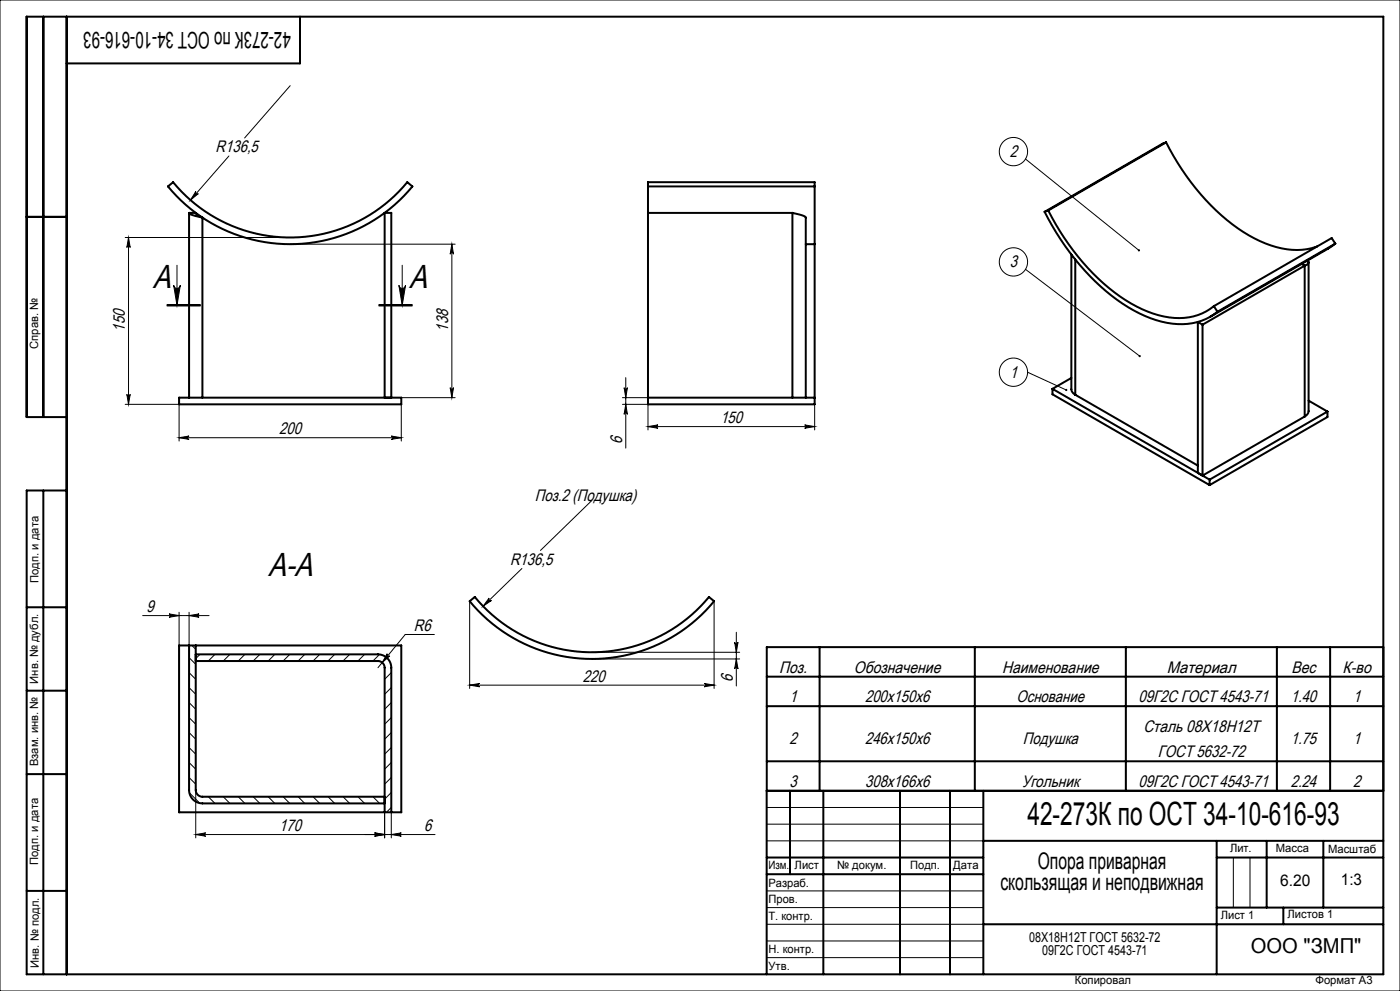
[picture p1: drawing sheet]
<svg xmlns="http://www.w3.org/2000/svg" width="420mm" height="297mm" viewBox="0 0 420 297" stroke-linecap="round" stroke-linejoin="round" font-family="sans-serif">
<g fill="none" stroke="#000" stroke-width=".3">
<path d="M0 0h420v297h-420zM87.1 25.7l-13.7 15.6M58.7 57.4a.5 .5 0 0 0 .1 .7 .5 .5 0 0 0 .7-.1l-2.4 2zM68.7 46.7l-11.6 13.3M307.6 47.7l34.1 27.3M37.6 71.2h49.5M38.6 71.2l.5 3a.5 .5 0 0 0-.5-.5 .5 .5 0 0 0-.5 .5zM38.6 71.2v50M53.1 79.5v12M87.1 73.2h49.5M120.7 79.5v12M135.6 73.2l.5 3a.5 .5 0 0 0-.5-.5 .5 .5 0 0 0-.5 .5z"/>
<path d="M135.6 73.2v46M50.1 91.7h10zM50.1 91.5h10M50.1 91.3h10M52.1 85.5a1 1 0 0 0 1 .9 1 1 0 0 0 1-.9l-1 6zM113.7 91.5h10M113.7 91.3h10M113.7 91.7h10M119.7 85.5a1 1 0 0 0 1 .9 1 1 0 0 0 1-.9l-1 6zM307.6 80.7l34.3 26M38.1 118.2a.5 .5 0 0 0 .5 .5 .5 .5 0 0 0 .5-.5l-.5 3zM120.4 119.2h16.2"/>
<path d="M135.1 116.2a.5 .5 0 0 0 .5 .5 .5 .5 0 0 0 .5-.5l-.5 3zM186.7 119.2h7.7M187.2 116.2a.5 .5 0 0 0 .5 .5 .5 .5 0 0 0 .5-.5l-.5 3zM187.7 113.2v21.1M308.3 111.6l11.6 5.3M37.6 121.2h16.1v11M53.7 131.2l3-.5a.5 .5 0 0 0-.5 .5 .5 .5 0 0 0 .5 .5zM53.7 131.2h66.7M117.4 130.7l3 .5-3 .5a.5 .5 0 0 0 .5-.5 .5 .5 0 0 0-.5-.5zM120.4 121.2v11M186.7 121.2h7.7v7.6M187.7 121.2l.5 3a.5 .5 0 0 0-.5-.5 .5 .5 0 0 0-.5 .5z"/>
<path d="M194.4 127.8l3-.5a.5 .5 0 0 0-.5 .5 .5 .5 0 0 0 .5 .5zM194.4 127.8h50M241.4 127.3l3 .5-3 .5a.5 .5 0 0 0 .5-.5 .5 .5 0 0 0-.5-.5zM244.4 121.2v7.6M177.6 150l-15.5 15M146.7 179.2a.5 .5 0 0 0 0 .7 .5 .5 0 0 0 .7 .1l-2.5 1.7zM156.6 170.4l-11.7 11.3M42.8 184.5h19.9M50.7 184l3 .5-3 .5a.5 .5 0 0 0 .5-.5 .5 .5 0 0 0-.5-.5zM53.7 183.5v9.9M56.7 197.1l2 2M56.7 183.5v9.9"/>
<path d="M56.7 184.5l3-.5a.5 .5 0 0 0-.5 .5 .5 .5 0 0 0 .5 .5zM57.6 193.4l1.1 1.2M60 196.1l-1.3 1.3M64.5 196.1l-2 2M69 196.1l-2 2M73.5 196.1l-2 2M78 196.1l-2 2M82.4 196.1l-2 2M86.9 196.1l-2 2M91.4 196.1l-2 2M95.9 196.1l-2 2M100.4 196.1l-2 2"/>
<path d="M104.9 196.1l-2 2M109.4 196.1l-2 2M113.4 198.1l1.2 .4 .6 .8M113.9 196.1l-2 2M116.2 195.9a.5 .5 0 0 0 .1 .7 .5 .5 0 0 0 .6 0l-2.2 2zM130.3 190.2h-8.7l-8.2 9.9M140.9 180.2v26.1M177.6 195.5h44.3M177.6 197.5h44.3M214.2 180.2v26.1M220.4 192.5a.5 .5 0 0 0 .5 .5 .5 .5 0 0 0 .5-.5l-.5 3zM220.9 197.5l.5 3a.5 .5 0 0 0-.5-.5 .5 .5 0 0 0-.5 .5z"/>
<path d="M220.9 189.5v16.1M56.7 219.5l2 2M56.7 215.1l2 2M56.7 210.6l2 2M56.7 206.1l2 2M56.7 201.6l2 2M117.4 201.6l-2 2M117.4 206.1l-2 2M117.4 210.6l-2 2M117.4 215.1l-2 2M117.4 219.5l-2 2M140.9 205.3l3-.5a.5 .5 0 0 0-.5 .5 .5 .5 0 0 0 .5 .5z"/>
<path d="M140.9 205.3h73.3M211.2 204.8l3 .5-3 .5a.5 .5 0 0 0 .5-.5 .5 .5 0 0 0-.5-.5zM56.7 233l2 2M56.7 228.5l2 2M56.7 224l2 2M56.8 237.6l3.1 3.1M58.7 236.8v14.3M62.5 238.8l2 2M67 238.8l2 2M71.5 238.8l2 2M76 238.8l2 2M80.4 238.8l2 2"/>
<path d="M84.9 238.8l2 2M89.4 238.8l2 2M93.9 238.8l2 2M98.4 238.8l2 2M102.9 238.8l2 2M107.4 238.8l2 2M111.9 238.8l2 2M117.4 224l-2 2M117.4 228.5l-2 2M117.4 233l-2 2M117.4 237.5l-2 2M58.7 250.1h71.8"/>
<path d="M58.7 250.1l3-.5a.5 .5 0 0 0-.5 .5 .5 .5 0 0 0 .5 .5zM112.4 249.6l3 .5-3 .5a.5 .5 0 0 0 .5-.5 .5 .5 0 0 0-.5-.5zM115.4 243.4v7.7M117.4 242l-1.5 1.4M117.4 250.1l3-.5a.5 .5 0 0 0-.5 .5 .5 .5 0 0 0 .5 .5zM117.4 243.4v7.7M230 242h65M230 247h65M230 252h65M370 257v15M375 257v15M230 267h65"/>
<path d="M230 272h65M230 277h65M230 282h65M230 287h65"/>
<circle cx="304" cy="45.4" r="4.2"/>
<circle cx="304" cy="78.5" r="4.2"/>
<circle cx="304" cy="111.6" r="4.2"/>
</g>
<g fill="none" stroke="#000" stroke-width=".6">
<path d="M13 5v120M20 5v287M90 5v14h-70M50.4 55.9l1.5-1.3a45.5 45.5 0 0 0 70.3 0l1.5 1.3a47.5 47.5 0 0 1-73.3 0zM194.4 55.9v7.9M194.4 55.9v-1.3h50v1.3M194.4 55.9h50M244.4 55.9v17.3M349.8 42.7a68.2 68.2 0 0 0 24.9 27.8 25.7 25.7 0 0 0 18.7 3.9l1.7-.5M349.8 42.7l-1.1 .4-35.3 20.4M349.8 42.7l-35.3 20.4M8 65h12"/>
<path d="M56.7 63.8a5.3 5.3 0 0 0 3.3 1.2l.7 .2M56.7 63.8h2a2.9 2.9 0 0 0 2 1.4M56.7 63.8v55.4M60.7 65.2v54M194.4 63.8h43.3M194.4 63.8v57.4h50v-48M237.7 63.8l.7 .2a5.5 5.5 0 0 1 3.3 1.2v54M237.7 63.8v55.4M241.7 73.2h2.7M313.4 63.5a70 70 0 0 0 26.8 29.6 26.1 26.1 0 0 0 18.9 3.5 16 16 0 0 0 6.1-3.2M314.5 63.1a68.2 68.2 0 0 0 24.8 27.9 25.7 25.7 0 0 0 18.8 3.8 15.4 15.4 0 0 0 6-3M314.5 63.1l-1.1 .4"/>
<path d="M321.4 76.3v40.4l.4 1 .8 .6M322.6 77.8v40.5M390.5 79.1l.9 .5M391.4 79.6l-30.6 17.7M391.4 79.6v45.2M392.3 78l.1 .2a1.07 1.07 0 0 1-1 1.4M392.6 78.6v44.6l-.4 1-.8 .6M400.6 73l-2.2 1.5-35.3 20.4M400.6 73l-35.4 20.4M400.6 73l-1.1-1.7-35.4 20.5M360.8 97.3l-1.5-.8v45.2M360.8 97.3v45.2l30.6-17.7"/>
<path d="M364.1 91.8l1.1 1.6M53.7 119.2h66.7v2h-66.7zM115.4 119.2v-55.4h2v55.4M194.4 119.2h50M315.7 116.5l47.2 27.3M315.7 116.5v1.7l47.2 27.2M321.4 113.3l-5.7 3.2M322.6 118.3l36.7 21.2M20 125h-12v-120h407v287h-407v-145h12M392.6 120.1l5.6 3.2M398.2 123.3l-35.3 20.5M398.2 123.3v1.7l-35.3 20.4"/>
<path d="M13 147v145M362.9 143.8v1.6M8 182h12M53.7 193.4h66.7v50h-66.7zM56.7 193.4v43.4a4 4 0 0 0 4 4h54.7M58.7 193.4v43.4a2 2 0 0 0 2 2h54.7M58.7 196.1h54.7a4 4 0 0 1 4 4v43.3M58.7 198.1h54.7a2 2 0 0 1 2 2v43.3M140.9 180.2l1.5-1.3a45.5 45.5 0 0 0 70.3 0l1.5 1.3a47.5 47.5 0 0 1-73.3 0zM245.9 193.9v43.1M292.4 193.9v43.1M337.8 193.9v43.1"/>
<path d="M383.1 193.9v43.1M399 193.9v43.1M415 193.9h-185v98.1M8 207h12M230 211.6h185M230 202.8h185M8 232h12M230 237h185M230 228.2h185M237 237v25M247 237v55M270 237v55"/>
<path d="M285 237v55M295 237v55M230 257h65M295 252h120M365 252v40M365 257h50M380 252v20M397 252v20M8 267h12M230 262h65M295 277h120M365 272h50"/>
<path d="M385 272v5"/>
</g>
<g fill="#000">
<path d="M58.7 57.4l-1.6 2.6 2.4-2a.5 .5 0 0 1-.7 .1 .5 .5 0 0 1-.1-.7zM53.7 131.2l3-.5a.5 .5 0 0 0-.5 .5 .5 .5 0 0 0 .5 .5zM117.4 130.7l3 .5-3 .5a.5 .5 0 0 0 .5-.5 .5 .5 0 0 0-.5-.5zM194.4 127.8l3-.5a.5 .5 0 0 0-.5 .5 .5 .5 0 0 0 .5 .5zM241.4 127.3l3 .5-3 .5a.5 .5 0 0 0 .5-.5 .5 .5 0 0 0-.5-.5zM116.2 195.9l-1.5 2.7 2.2-2a.5 .5 0 0 1-.6 0 .5 .5 0 0 1-.1-.7zM146.7 179.2l-1.8 2.5 2.5-1.7a.5 .5 0 0 1-.7-.1 .5 .5 0 0 1 0-.7z"/>
<path d="M341.4 74.8l.1 .5 .4-.1-.2-.2 .2 .2v-.4zM341.7 106.5v.5l.5-.1-.3-.2 .3 .2-.1-.4zM319.6 116.6v.5h.5l-.2-.2 .3 .1-.1-.4zM119.7 85.5a1 1 0 0 0 1 .9 1 1 0 0 0 1-.9l-1 6zM52.1 85.5a1 1 0 0 0 1 .9 1 1 0 0 0 1-.9l-1 6z"/>
<path d="M38.1 118.2a.5 .5 0 0 0 .5 .5 .5 .5 0 0 0 .5-.5l-.5 3zM38.6 71.2l.5 3a.5 .5 0 0 0-.5-.5 .5 .5 0 0 0-.5 .5zM135.1 116.2a.5 .5 0 0 0 .5 .5 .5 .5 0 0 0 .5-.5l-.5 3zM135.6 73.2l.5 3a.5 .5 0 0 0-.5-.5 .5 .5 0 0 0-.5 .5z"/>
<path d="M187.2 116.2a.5 .5 0 0 0 .5 .5 .5 .5 0 0 0 .5-.5l-.5 3zM187.7 121.2l.5 3a.5 .5 0 0 0-.5-.5 .5 .5 0 0 0-.5 .5zM220.4 192.5a.5 .5 0 0 0 .5 .5 .5 .5 0 0 0 .5-.5l-.5 3zM220.9 197.5l.5 3a.5 .5 0 0 0-.5-.5 .5 .5 0 0 0-.5 .5z"/>
<path d="M140.9 205.3l3-.5a.5 .5 0 0 0-.5 .5 .5 .5 0 0 0 .5 .5zM211.2 204.8l3 .5-3 .5a.5 .5 0 0 0 .5-.5 .5 .5 0 0 0-.5-.5z"/>
<path d="M112.4 249.6l3 .5-3 .5a.5 .5 0 0 0 .5-.5 .5 .5 0 0 0-.5-.5zM58.7 250.1l3-.5a.5 .5 0 0 0-.5 .5 .5 .5 0 0 0 .5 .5zM56.7 184.5l3-.5a.5 .5 0 0 0-.5 .5 .5 .5 0 0 0 .5 .5zM50.7 184l3 .5-3 .5a.5 .5 0 0 0 .5-.5 .5 .5 0 0 0-.5-.5z"/>
<path d="M117.4 250.1l3-.5a.5 .5 0 0 0-.5 .5 .5 .5 0 0 0 .5 .5zM112.4 249.6l3 .5-3 .5a.5 .5 0 0 0 .5-.5 .5 .5 0 0 0-.5-.5z"/>
</g>
<g font-size="10">
<text x="45.9" y="86.3">A</text>
<text x="122.7" y="86.3">A</text>
<text x="80.5" y="172.6">A-A</text>
</g>
<text font-size="9.6" x="308.2" y="247.3">42-273К по ОСТ 34-10-616-93</text>
<g font-size="6.9">
<text x="87.2" y="9.6" transform="rotate(-180 87.2 9.6)">42-273К по ОСТ 34-10-616-93</text>
<text x="311.3" y="260.4">Опора приварная</text>
<text x="300.1" y="266.8">скользящая и неподвижная</text>
</g>
<text font-size="6.2" x="375.2" y="285.5">ООО &quot;ЗМП&quot;</text>
<g font-size="5">
<text x="64.7" y="45.7">R136,5</text>
<text x="302.9" y="47">2</text>
<text x="302.9" y="80.1">3</text>
<text x="37.5" y="99.4" transform="rotate(-90 37.5 99.4)">150</text>
<text x="134.5" y="99.4" transform="rotate(-90 134.5 99.4)">138</text>
<text x="302.9" y="113.1">1</text>
<text x="83.8" y="130.1">200</text>
<text x="216.1" y="126.8">150</text>
<text x="186.7" y="133.2" transform="rotate(-90 186.7 133.2)">6</text>
<text x="160.5" y="150.3">Поз.2 (Подушка)</text>
<text x="153" y="169.3">R136,5</text>
<text x="43.9" y="183.4">9</text>
<text x="124.2" y="189.1">R6</text>
<text x="233.8" y="201.6">Поз.</text>
<text x="256.2" y="201.6">Обозначение</text>
<text x="300.7" y="201.6">Наименование</text>
<text x="350.1" y="201.6">Материал</text>
<text x="387.4" y="201.6">Вес</text>
<text x="402.8" y="201.6">К-во</text>
<text x="174.8" y="204.3">220</text>
<text x="219.8" y="204.5" transform="rotate(-90 219.8 204.5)">6</text>
<text x="236.9" y="210.4">1</text>
<text x="259.5" y="210.4">200х150х6</text>
<text x="305" y="210.4">Основание</text>
<text x="341.5" y="210.4">09Г2С ГОСТ 4543-71</text>
<text x="387.2" y="210.4">1.40</text>
<text x="405.9" y="210.4">1</text>
<text x="343" y="219.3">Сталь 08Х18Н12Т</text>
<text x="236.9" y="223.1">2</text>
<text x="259.5" y="223.1">246x150x6</text>
<text x="306.8" y="223.1">Подушка</text>
<text x="347.3" y="227">ГОСТ 5632-72</text>
<text x="387.2" y="223.1">1.75</text>
<text x="405.9" y="223.1">1</text>
<text x="236.9" y="235.8">3</text>
<text x="259.5" y="235.8">308x166x6</text>
<text x="306.5" y="235.8">Угольник</text>
<text x="341.5" y="235.8">09Г2С ГОСТ 4543-71</text>
<text x="387.2" y="235.8">2.24</text>
<text x="405.9" y="235.8">2</text>
<text x="83.8" y="249">170</text>
<text x="127.2" y="249">6</text>
</g>
<g font-size="4.8">
<text x="384" y="265.6">6.20</text>
<text x="402.3" y="265.3">1:3</text>
</g>
<g font-size="4.1">
<text x="308.8" y="282.2">08Х18Н12Т ГОСТ 5632-72</text>
<text x="312.7" y="286.2">09Г2С ГОСТ 4543-71</text>
</g>
<g font-size="3.4">
<text x="11.5" y="104.5" transform="rotate(-90 11.5 104.5)">Справ. №</text>
<text x="11.6" y="174.7" transform="rotate(-90 11.6 174.7)">Подп. и дата</text>
<text x="11.4" y="204.9" transform="rotate(-90 11.4 204.9)">Инв. № дубл.</text>
<text x="11.4" y="229.6" transform="rotate(-90 11.4 229.6)">Взам. инв. №</text>
<text x="369" y="255.5">Лит.</text>
<text x="382.8" y="255.5">Масса</text>
<text x="398.4" y="255.6">Масштаб</text>
<text x="11.4" y="259.2" transform="rotate(-90 11.4 259.2)">Подп. и дата</text>
<text x="230.5" y="260.5">Изм.</text>
<text x="238.4" y="260.4">Лист</text>
<text x="251.1" y="260.4">№ докум.</text>
<text x="273" y="260.4">Подп.</text>
<text x="286" y="260.4">Дата</text>
<text x="230.5" y="265.7">Разраб.</text>
<text x="230.5" y="275.7">Т. контр.</text>
<text x="230.6" y="270.7">Пров.</text>
<text x="366.2" y="275.3">Лист 1</text>
<text x="386.3" y="275.2">Листов 1</text>
<text x="230.6" y="285.7">Н. контр.</text>
<text x="11.6" y="290" transform="rotate(-90 11.6 290)">Инв. № подл.</text>
<text x="230.6" y="290.7">Утв.</text>
<text x="322.5" y="295">Копировал</text>
<text x="394.6" y="295">Формат А3</text>
</g>
</svg>
